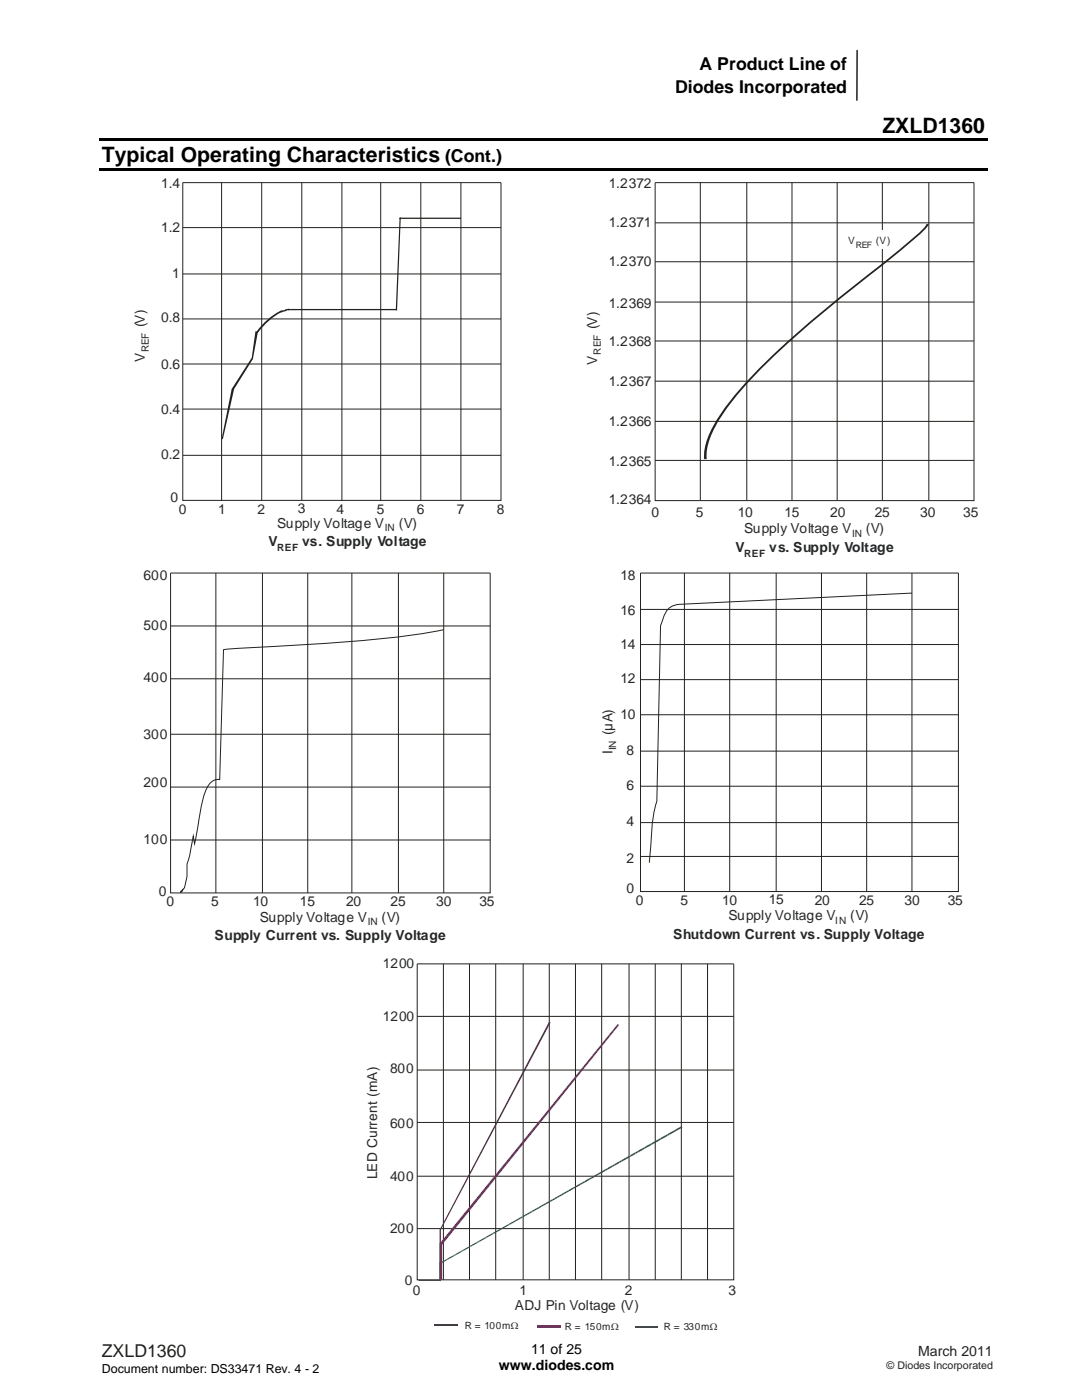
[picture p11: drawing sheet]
<svg xmlns="http://www.w3.org/2000/svg" width="216mm" height="279mm" viewBox="0 0 216 279" stroke-linecap="round" stroke-linejoin="round" font-family="sans-serif">
<path d="M171 10.1v9.9" fill="none" stroke="#000" stroke-width=".26"/>
<path d="M19.8 27.5h177.3v.5h-177.3zM19.8 33.6h177.3v.5h-177.3z" fill="#000"/>
<g fill="none" stroke="#24211d" stroke-width=".2">
<path d="M36.5 36.4h63.5v63.5h-63.5zM44.2 36.4v63.5M52.2 36.4v63.5M60.2 36.4v63.5M68.2 36.4v63.5M76 36.4v63.5M84 36.4v63.5M92 36.4v63.5M36.5 54.7h63.5M36.5 45.4h63.5M36.5 72.6h63.5M36.5 63.6h63.5"/>
<path d="M36.5 90.9h63.5M36.5 81.6h63.5"/>
</g>
<path d="M79.7 43.4h12.3v.3h-12.3zM79.7 43.4h.3l-.8 18.5h-.2zM79 61.9h.2zM57.5 61.7h21.5v.2h-21.5zM57.5 61.7v.2zM57.5 61.7v.2zM56.7 61.9l.8-.2v.2l-.5 .2-.3 .1zM55.7 62.2l1-.3v.3l-.5 .1-.2 .1zM52.8 64.3l2.4-1.8 .5-.3 .3 .2a13.6 13.6 0 0 0-4.5 4l-.3-.3zM51 66.1h.2zM51 66.1h.5l-1 5.5-.3-.2zM50.5 71.4v.2zM50.2 71.4l.3 .2-3.8 6h-.5zM46.2 77.6h.3zM46.2 77.6h.5l-2.2 10h-.3z" fill="#24211d"/>
<g fill="none" stroke="#24211d" stroke-width=".2">
<path d="M130.7 36.4h63.7v63.5h-63.7zM139.7 36.4v63.5M149 36.4v63.5M158 36.4v63.5M167 36.4v63.5M176.1 36.4v63.5M185.3 36.4v63.5M130.7 52.2h63.7M130.7 44.5h63.7M130.7 76.1h63.7M130.7 68.1h63.7M130.7 60.3h63.7"/>
<path d="M130.7 91.9h63.7M130.7 84.1h63.7"/>
</g>
<g fill="#fff">
<path d="M168.6 46h.2v3.7h-.2z"/>
<path d="M168.6 46h.5v3.7h-.5z"/>
<path d="M168.8 46h.5v3.7h-.5z"/>
<path d="M169.1 46h.5v3.7h-.5z"/>
<path d="M169.3 46h.5v3.7h-.5z"/>
<path d="M169.6 46h.5v3.7h-.5z"/>
<path d="M169.8 46h.5v3.7h-.5z"/>
<path d="M170.1 46h.5v3.7h-.5z"/>
<path d="M170.3 46h.5v3.7h-.5z"/>
<path d="M170.6 46h.5v3.7h-.5z"/>
<path d="M170.8 46h.5v3.7h-.5z"/>
<path d="M171.1 46h.5v3.7h-.5z"/>
<path d="M171.3 46h.5v3.7h-.5z"/>
<path d="M171.6 46h.2v3.7h-.2z"/>
<path d="M171.8 46h.3v3.7h-.3z"/>
<path d="M171.8 46h.5v3.7h-.5z"/>
<path d="M172.1 46h.5v3.7h-.5z"/>
<path d="M172.3 46h.5v3.7h-.5z"/>
<path d="M172.6 46h.5v3.7h-.5z"/>
<path d="M172.8 46h.5v3.7h-.5z"/>
<path d="M173.1 46h.5v3.7h-.5z"/>
<path d="M173.3 46h.5v3.7h-.5z"/>
<path d="M173.6 46h.5v3.7h-.5z"/>
<path d="M173.8 46h.5v3.7h-.5z"/>
<path d="M174.1 46h.5v3.7h-.5z"/>
<path d="M174.3 46h.5v3.7h-.5z"/>
<path d="M174.6 46h.5v3.7h-.5z"/>
<path d="M174.8 46h.5v3.7h-.5z"/>
<path d="M175.1 46h.5v3.7h-.5z"/>
<path d="M175.3 46h.5v3.7h-.5z"/>
<path d="M175.6 46h.5v3.7h-.5z"/>
<path d="M175.8 46h.5v3.7h-.5z"/>
<path d="M176.1 46h.5v3.7h-.5z"/>
<path d="M176.3 46h.5v3.7h-.5z"/>
<path d="M176.6 46h.5v3.7h-.5z"/>
<path d="M176.8 46h.5v3.7h-.5z"/>
<path d="M177.1 46h.5v3.7h-.5z"/>
<path d="M177.3 46h.5v3.7h-.5z"/>
<path d="M177.6 46h.5v3.7h-.5z"/>
<path d="M177.8 46h.3v3.7h-.3z"/>
</g>
<path d="M184.8 44.7h.5zM185.1 44.7h.2zM175.8 52.7l2.7-2.1a42 42 0 0 0 6.3-5.6v-.3h.5a23.3 23.3 0 0 1-5.3 5.1l-3.9 3.2zM151.9 73.1a260.8 260.8 0 0 1 23.9-20.4l.3 .3-1.8 1.4a225.9 225.9 0 0 0-23.8 20.7 43 43 0 0 0-8.7 12.1l-.5 1.6-.3 1.4v1.4h-.5a12.5 12.5 0 0 1 2.4-7.7 61 61 0 0 1 9-10.8z" fill="#24211d"/>
<g fill="none" stroke="#24211d" stroke-width=".2">
<path d="M34 114.4h63.8v63.8h-63.8zM43.1 114.4v63.8M52.4 114.4v63.8M61.4 114.4v63.8M70.2 114.4v63.8M79.5 114.4v63.8M88.5 114.4v63.8M127.8 114.4h63.4v63.5h-63.4zM136.6 114.4v63.5M145.6 114.4v63.5M154.9 114.4v63.5M163.9 114.4v63.5"/>
<path d="M172.9 114.4v63.5M182 118.4l-46.4 2.2a3.5 3.5 0 0 0-3.4 3.1l-.4 1.2-.7 35a49.8 49.8 0 0 0-1.4 11.2l-.1 1.1M182 114.4v63.5M34 135.5h63.8M34 124.9h63.8M88.5 125.7a235.1 235.1 0 0 1-31 3.2l-9.9 .5-3 .3-.8 25.9a2.47 2.47 0 0 0-2.5 1.7 32.3 32.3 0 0 0-2 8.6l-.5 2.5-.2-1.5-.8 3.9-.5 1.6v2.5l-.5 2.3-.8 .7M127.8 135.6h63.4M127.8 128.6h63.4M127.8 121.6h63.4M34 157.1h63.8M34 146.5h63.8M127.8 156.9h63.4"/>
<path d="M127.8 149.9h63.4M127.8 142.6h63.4M34 167.6h63.8M36.6 177.4l-.3 .5h-.3v.3M127.8 170.9h63.4M127.8 164.2h63.4M83.2 192.4h63.2v63h-63.2zM88.5 192.4v63M93.7 192.4v63M98.9 192.4v63M104.4 192.4v63M109.6 192.4v63"/>
<path d="M114.8 192.4v63M120.1 192.4v63M125.5 192.4v63M130.7 192.4v63M136 192.4v63M141.2 192.4v63M83.2 213.6h63.2M83.2 202.8h63.2M83.2 234.7h63.2M83.2 224h63.2M83.2 245.2h63.2"/>
</g>
<path d="M126.8 264.8h4.4" fill="none" stroke="#009049" stroke-width=".25"/>
<path d="M107.1 264.4h4.7v.5h-4.7z" fill="#9b2575"/>
<path d="M86.7 264.5h4.8" fill="none" stroke="#340e70" stroke-width=".23"/>
<path d="M83.5 255.4h4.5v.3h-4.5zM88 255.4v.3zM87.7 251.9h.5l-.2 3.5h-.3zM87.7 251.9h.3zM88 251.9l48-27.1 .2 .2-48.2 27.2z" fill="#009049"/>
<path d="M87.7 248.2h.5v7.2h-.5zM87.7 248.2h.3zM123.3 204.3l.2 .3-35.3 43.8-.5-.2z" fill="#9b2575"/>
<path d="M87.7 245.4h.3v10h-.3zM87.7 245.4h.3zM109.6 203.8l.3 .3-21.9 41.3h-.3z" fill="#340e70"/>
<g font-size="4.2">
<text x="176.1" y="26.6">ZXLD1360</text>
<text x="20.3" y="32.3">Typical Operating Characteristics</text>
</g>
<g font-size="3.5">
<text x="139.6" y="14.1">A Product Line of</text>
<text x="134.7" y="18.5">Diodes Incorporated</text>
<text x="88.8" y="32.3">(Cont.)</text>
</g>
<text font-size="3.5" fill="#231f20" x="20.3" y="270.9">ZXLD1360</text>
<g font-size="2.8" fill="#23282b">
<text x="121.5" y="37.6">1.2372</text>
<text x="121.5" y="45.4">1.2371</text>
<text x="121.5" y="53">1.2370</text>
<text x="28.9" y="65.3" transform="rotate(-90 28.9 65.3)">(V)</text>
<text x="119.1" y="65.7" transform="rotate(-90 119.1 65.7)">(V)</text>
<text x="121.5" y="61.4">1.2369</text>
<text x="121.5" y="69.1">1.2368</text>
<text x="28.9" y="72.3" transform="rotate(-90 28.9 72.3)">V</text>
<text x="119.1" y="72.8" transform="rotate(-90 119.1 72.8)">V</text>
<text x="121.5" y="77">1.2367</text>
<text x="121.5" y="85">1.2366</text>
<text x="121.5" y="93">1.2365</text>
<text x="121.5" y="100.6">1.2364</text>
<text x="130" y="103.3">0</text>
<text x="138.9" y="103.3">5</text>
<text x="147.2" y="103.3">10</text>
<text x="148.5" y="106.4">Supply Voltage V</text>
<text x="156.5" y="103.2">15</text>
<text x="165.7" y="103.3">20</text>
<text x="172.8" y="106.4">(V)</text>
<text x="174.5" y="103.3">25</text>
<text x="183.6" y="103.3">30</text>
<text x="192.2" y="103.3">35</text>
<text x="146.7" y="110.1">V</text>
<text x="153.5" y="110.1">vs. Supply Voltage</text>
<text x="28.7" y="115.8">600</text>
<text x="123.8" y="115.8">18</text>
<text x="28.7" y="125.6">500</text>
<text x="123.8" y="122.6">16</text>
<text x="123.8" y="129.5">14</text>
<text x="28.7" y="136">400</text>
<text x="123.8" y="136.4">12</text>
<text x="123.8" y="143.5">10</text>
<text x="28.7" y="147.5">300</text>
<text x="122.2" y="146.7" transform="rotate(-90 122.2 146.7)">(µA)</text>
<text x="122.2" y="150.5" transform="rotate(-90 122.2 150.5)">I</text>
<text x="125" y="150.7">8</text>
<text x="28.7" y="157.1">200</text>
<text x="125" y="157.7">6</text>
<text x="125" y="164.8">4</text>
<text x="28.7" y="168.4">100</text>
<text x="125" y="172.1">2</text>
<text x="31.7" y="178.7">0</text>
<text x="125" y="178.3">0</text>
<text x="33.3" y="180.8">0</text>
<text x="42.2" y="180.8">5</text>
<text x="50.5" y="180.8">10</text>
<text x="51.8" y="183.9">Supply Voltage V</text>
<text x="59.9" y="180.8">15</text>
<text x="69" y="180.8">20</text>
<text x="76.2" y="183.9">(V)</text>
<text x="77.9" y="180.8">25</text>
<text x="87.1" y="180.8">30</text>
<text x="95.7" y="180.8">35</text>
<text x="126.9" y="180.6">0</text>
<text x="135.8" y="180.6">5</text>
<text x="144.1" y="180.6">10</text>
<text x="145.4" y="183.6">Supply Voltage V</text>
<text x="153.4" y="180.5">15</text>
<text x="162.6" y="180.6">20</text>
<text x="169.7" y="183.6">(V)</text>
<text x="171.4" y="180.6">25</text>
<text x="180.5" y="180.6">30</text>
<text x="189.1" y="180.6">35</text>
<text x="42.8" y="187.7">Supply Current vs. Supply Voltage</text>
<text x="134.3" y="187.4">Shutdown Current vs. Supply Voltage</text>
</g>
<g font-size="2.8">
<text x="99.5" y="273.5">www.diodes.com</text>
<text x="106" y="270.2">11 of 25</text>
</g>
<text font-size="2.8" fill="#231f20" x="183.2" y="270.6">March 2011</text>
<g font-size="2.7" fill="#23282b">
<text x="32.2" y="37.6">1.4</text>
<text x="32.2" y="46.3">1.2</text>
<text x="34.4" y="55.4">1</text>
<text x="32.2" y="64.3">0.8</text>
<text x="32.2" y="73.6">0.6</text>
<text x="32.2" y="82.7">0.4</text>
<text x="32.2" y="91.5">0.2</text>
<text x="34" y="100.3">0</text>
<text x="35.7" y="102.5">0</text>
<text x="43.6" y="102.5">1</text>
<text x="51.4" y="102.5">2</text>
<text x="55.3" y="105.3">Supply Voltage V</text>
<text x="59.5" y="102.4">3</text>
<text x="67.1" y="102.5">4</text>
<text x="75.2" y="102.5">5</text>
<text x="79.6" y="105.3">(V)</text>
<text x="83.2" y="102.5">6</text>
<text x="91.2" y="102.5">7</text>
<text x="99.2" y="102.5">8</text>
<text x="53.6" y="109.1">V</text>
<text x="60.3" y="109.1">vs. Supply Voltage</text>
<text x="76.4" y="193.3">1200</text>
<text x="76.4" y="203.8">1200</text>
<text x="77.8" y="214.2">800</text>
<text x="77.8" y="225.1">600</text>
<text x="75.2" y="235.4" transform="rotate(-90 75.2 235.4)">LED Current (mA)</text>
<text x="77.8" y="235.6">400</text>
<text x="77.8" y="246">200</text>
<text x="80.8" y="256.4">0</text>
<text x="82.4" y="258.4">0</text>
<text x="102.7" y="261.5">ADJ Pin Voltage (V)</text>
<text x="103.7" y="258.4">1</text>
<text x="124.6" y="258.4">2</text>
<text x="145.3" y="258.4">3</text>
</g>
<text font-size="2.5" x="20.3" y="274">Document number: DS33471 Rev. 4 - 2</text>
<text font-size="2.1" fill="#231f20" x="176.9" y="273.2">© Diodes Incorporated</text>
<g font-size="2" fill="#23282b">
<text x="169.2" y="48.7">V</text>
<text x="174.8" y="48.7">(V)</text>
<text x="29.7" y="70.3" transform="rotate(-90 29.7 70.3)">REF</text>
<text x="119.9" y="70.8" transform="rotate(-90 119.9 70.8)">REF</text>
<text x="76.8" y="106">IN</text>
<text x="170" y="107.1">IN</text>
<text x="55.3" y="110">REF</text>
<text x="148.5" y="111.1">REF</text>
<text x="123" y="149.7" transform="rotate(-90 123 149.7)">IN</text>
<text x="73.4" y="184.7">IN</text>
<text x="166.7" y="184.4">IN</text>
<text x="92.7" y="265.2">R = 100mΩ</text>
<text x="112.7" y="265.3">R = 150mΩ</text>
<text x="132.4" y="265.5">R = 330mΩ</text>
</g>
<text font-size="1.8" fill="#23282b" x="170.8" y="49.5">REF</text>
</svg>
